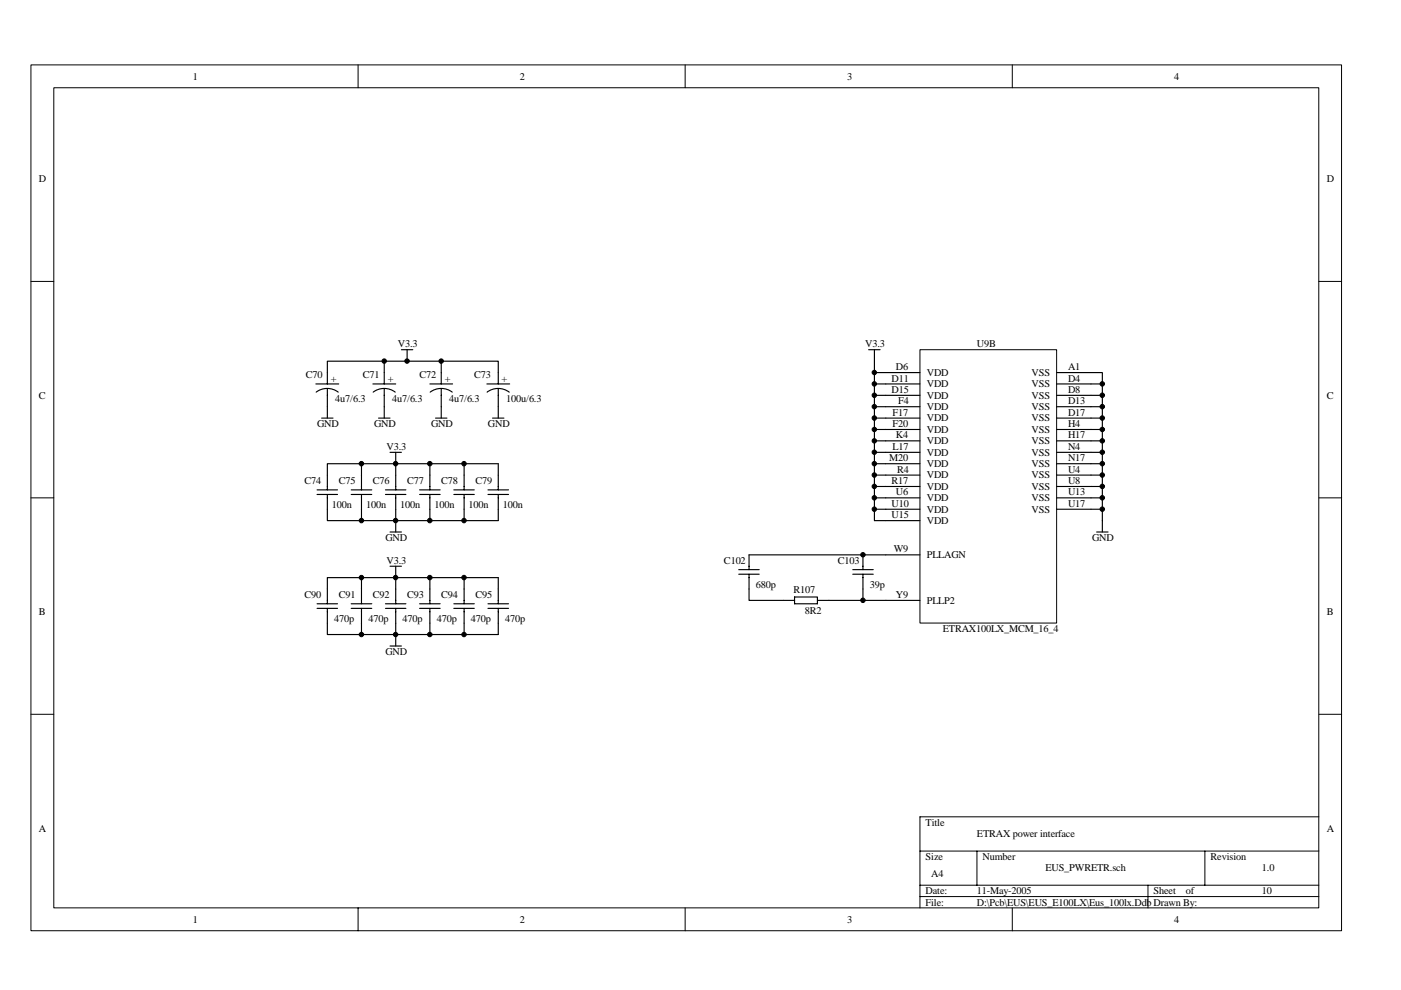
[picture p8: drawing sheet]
<svg xmlns="http://www.w3.org/2000/svg" width="297mm" height="210mm" viewBox="0 0 297 210" stroke-linecap="round" stroke-linejoin="round" font-family="sans-serif">
<g fill="none" stroke="#000" stroke-width=".21">
<path d="M6.6 13.8h277.8v183.5h-277.8zM11.4 18.6h268.2v173.9h-268.2zM75.9 13.8v4.8M145.3 13.8v4.8M214.6 13.8v4.8M6.6 59.7h4.8M279.6 59.7h4.9M6.6 105.6h4.8M279.6 105.6h4.9M6.6 151.4h4.8M279.6 151.4h4.9M279.6 173.2h-84.6v19.3"/>
<path d="M75.9 192.5v4.9M145.3 192.5v4.9M195 180.4h84.6M195 187.7h84.6M195 190.1h84.6M207.1 180.4v7.3M214.6 192.5v4.9M243.4 187.7v4.8M255.5 180.4v7.3"/>
</g>
<g fill="none" stroke="#000" stroke-width=".24">
<path d="M81.5 76.6v4.8M85.1 74.1h2.4M86.3 74.1v2.5M93.6 76.6h12v4.8M67 81.4h4.8M67 83.1a3.9 3.9 0 0 1 4.7 0M68.2 88.6h2.4M69.4 81.4v-4.8h24.2v4.8M69.4 82.4v6.2M76.6 98.3v5.6M79.1 81.4h4.8M79.1 83.1a3.9 3.9 0 0 1 4.7 0"/>
<path d="M80.3 88.6h2.4M81.5 82.4v6.2M82.7 95.9h2.4M83.9 95.9v8M91.1 81.4h4.9M91.1 98.3v5.6M91.2 83.1a3.9 3.9 0 0 1 4.7 0M92.3 88.6h2.5M93.6 82.4v6.2M98.4 98.3v5.6M103.2 81.4h4.9M103.3 83.1a3.9 3.9 0 0 1 4.7 0"/>
<path d="M104.4 88.6h2.4M105.6 82.4v6.2M67.2 104.8h4.4M67.2 103.9h4.4M69.4 103.9v-5.6h36.2v5.6M69.4 104.8v5.6h36.2v-5.6M74.5 104.8h4.3M74.5 103.9h4.3M76.6 104.8v5.6M81.7 104.8h4.4M81.7 103.9h4.4M82.7 112.8h2.4"/>
<path d="M83.9 104.8v8M89 104.8h4.3M89 103.9h4.3M91.1 104.8v5.6M96.2 104.8h4.4M96.2 103.9h4.4M98.4 104.8v5.6M103.5 104.8h4.3M103.5 103.9h4.3M158.8 117.6v3.2M183 117.6v3.2M67.2 129h4.4"/>
<path d="M67.2 128h4.4M69.4 128v-5.5h36.2v5.5M69.4 129v5.5h36.2v-5.5M74.5 129h4.3M74.5 128h4.3M76.6 122.5v5.5M76.6 129v5.5M81.7 129h4.4M81.7 128h4.4M82.7 137h2.4M82.7 120.1h2.4M83.9 120.1v7.9"/>
<path d="M83.9 129v8M89 129h4.3M89 128h4.3M91.1 122.5v5.5M91.1 129v5.5M96.2 129h4.4M96.2 128h4.4M98.4 122.5v5.5M98.4 129v5.5M103.5 129h4.3M103.5 128h4.3M156.6 121.8h4.4"/>
<path d="M156.6 120.8h4.4M158.8 121.8v3.1M180.8 121.8h4.3M180.8 120.8h4.3M183 121.8v3.1"/>
</g>
<path d="M195.1 74.2h28.9v57.9h-28.9z" fill="#fff"/>
<path d="M195 74.1h29v58h-29z" fill="none" stroke="#000" stroke-width=".21"/>
<g fill="none" stroke="#000" stroke-width=".24">
<path d="M184.2 74.1h2.4M185.4 79h9.6M185.4 74.1v36.3h9.6M224 79h9.7v33.8M185.4 81.4h9.6M185.4 83.8h9.6M185.4 86.2h9.6M185.4 88.6h9.6M185.4 91.1h9.6M185.4 93.5h9.6M185.4 95.9h9.6M185.4 98.3h9.6"/>
<path d="M224 81.4h9.7M224 83.8h9.7M224 86.2h9.7M224 88.6h9.7M224 91.1h9.7M224 93.5h9.7M224 95.9h9.7M224 98.3h9.7M158.8 117.6h36.2M185.4 100.7h9.6M185.4 103.1h9.6M185.4 105.6h9.6"/>
<path d="M185.4 108h9.6M224 100.7h9.7M224 103.1h9.7M224 105.6h9.7M224 108h9.7M232.5 112.8h2.4M158.8 124.9v2.4h9.7M168.5 126.6h4.8v1.4h-4.8zM173.3 127.3h21.7M183 124.9v2.4"/>
</g>
<g fill="#000" stroke="#000" stroke-width=".21">
<circle cx="81.5" cy="76.6" r=".47"/>
<circle cx="86.3" cy="76.6" r=".47"/>
<circle cx="93.5" cy="76.6" r=".47"/>
<circle cx="185.4" cy="79" r=".47"/>
<circle cx="76.6" cy="98.3" r=".48"/>
<circle cx="83.9" cy="98.3" r=".47"/>
<circle cx="91.1" cy="98.3" r=".48"/>
<circle cx="98.4" cy="98.3" r=".47"/>
<circle cx="185.4" cy="88.6" r=".47"/>
<circle cx="185.4" cy="86.2" r=".47"/>
<circle cx="185.4" cy="81.4" r=".47"/>
<circle cx="185.4" cy="83.8" r=".47"/>
<circle cx="185.4" cy="98.3" r=".47"/>
<circle cx="185.4" cy="91.1" r=".47"/>
<circle cx="185.4" cy="95.9" r=".47"/>
<circle cx="185.4" cy="93.5" r=".47"/>
<circle cx="233.7" cy="88.6" r=".48"/>
<circle cx="233.7" cy="86.2" r=".48"/>
<circle cx="233.7" cy="81.4" r=".48"/>
<circle cx="233.7" cy="83.8" r=".48"/>
<circle cx="233.7" cy="98.3" r=".48"/>
<circle cx="233.7" cy="91.1" r=".47"/>
<circle cx="233.7" cy="93.5" r=".47"/>
<circle cx="233.7" cy="95.9" r=".47"/>
<circle cx="76.6" cy="110.4" r=".48"/>
<circle cx="83.9" cy="110.4" r=".47"/>
<circle cx="91.1" cy="110.4" r=".48"/>
<circle cx="98.4" cy="110.4" r=".47"/>
<circle cx="183" cy="117.6" r=".47"/>
<circle cx="185.4" cy="103.1" r=".47"/>
<circle cx="185.4" cy="105.5" r=".47"/>
<circle cx="185.4" cy="108" r=".47"/>
<circle cx="185.4" cy="100.7" r=".47"/>
<circle cx="233.7" cy="105.5" r=".48"/>
<circle cx="233.7" cy="103.1" r=".48"/>
<circle cx="233.7" cy="108" r=".48"/>
<circle cx="233.7" cy="100.7" r=".48"/>
<circle cx="76.6" cy="122.5" r=".48"/>
<circle cx="76.6" cy="134.5" r=".47"/>
<circle cx="83.9" cy="122.5" r=".47"/>
<circle cx="83.9" cy="134.5" r=".47"/>
<circle cx="91.1" cy="122.5" r=".48"/>
<circle cx="91.1" cy="134.5" r=".47"/>
<circle cx="98.4" cy="122.5" r=".47"/>
<circle cx="98.4" cy="134.5" r=".47"/>
<circle cx="183" cy="127.3" r=".47"/>
</g>
<g font-size="2.2">
<text x="40.9" y="16.9">1</text>
<text x="110.2" y="16.9">2</text>
<text x="179.6" y="16.9">3</text>
<text x="248.9" y="16.9">4</text>
<text x="8.3" y="38.6">D</text>
<text x="281.3" y="38.6">D</text>
<text x="84.4" y="73.6">V3.3</text>
<text x="183.4" y="73.6">V3.3</text>
<text x="207.1" y="73.6">U9B</text>
<text x="64.8" y="80.2">C70</text>
<text x="70.1" y="80.9">+</text>
<text x="76.9" y="80.2">C71</text>
<text x="82.2" y="80.9">+</text>
<text x="89" y="80.2">C72</text>
<text x="94.3" y="80.9">+</text>
<text x="100.6" y="80.2">C73</text>
<text x="106.4" y="80.9">+</text>
<text x="189" y="80.9">D11</text>
<text x="189" y="83.3">D15</text>
<text x="190" y="78.5">D6</text>
<text x="196.5" y="79.7">VDD</text>
<text x="196.5" y="82.1">VDD</text>
<text x="218.7" y="79.7">VSS</text>
<text x="218.7" y="82.1">VSS</text>
<text x="226.5" y="78.5">A1</text>
<text x="226.5" y="80.9">D4</text>
<text x="226.5" y="83.3">D8</text>
<text x="8.3" y="84.5">C</text>
<text x="71.1" y="85.2">4u7/6.3</text>
<text x="83.2" y="85.2">4u7/6.3</text>
<text x="95.2" y="85.2">4u7/6.3</text>
<text x="107.3" y="85.2">100u/6.3</text>
<text x="189.2" y="88.1">F17</text>
<text x="190.5" y="85.7">F4</text>
<text x="196.5" y="84.5">VDD</text>
<text x="196.5" y="86.9">VDD</text>
<text x="196.5" y="89.3">VDD</text>
<text x="218.7" y="84.5">VSS</text>
<text x="218.7" y="86.9">VSS</text>
<text x="218.7" y="89.3">VSS</text>
<text x="226.5" y="85.7">D13</text>
<text x="226.5" y="88.1">D17</text>
<text x="281.3" y="84.5">C</text>
<text x="67.2" y="90.6">GND</text>
<text x="79.3" y="90.6">GND</text>
<text x="82" y="95.4">V3.3</text>
<text x="91.4" y="90.6">GND</text>
<text x="103.5" y="90.6">GND</text>
<text x="189.2" y="90.6">F20</text>
<text x="189.2" y="95.4">L17</text>
<text x="190" y="93">K4</text>
<text x="196.5" y="91.8">VDD</text>
<text x="196.5" y="94.2">VDD</text>
<text x="218.7" y="91.8">VSS</text>
<text x="218.7" y="94.2">VSS</text>
<text x="226.5" y="90.6">H4</text>
<text x="226.5" y="93">H17</text>
<text x="226.5" y="95.4">N4</text>
<text x="188.5" y="97.8">M20</text>
<text x="190.2" y="100.2">R4</text>
<text x="196.5" y="96.6">VDD</text>
<text x="196.5" y="101.4">VDD</text>
<text x="196.5" y="99">VDD</text>
<text x="218.7" y="96.6">VSS</text>
<text x="218.7" y="101.4">VSS</text>
<text x="218.7" y="99">VSS</text>
<text x="226.5" y="100.2">U4</text>
<text x="226.5" y="97.8">N17</text>
<text x="64.6" y="102.6">C74</text>
<text x="70.4" y="107.7">100n</text>
<text x="71.8" y="102.6">C75</text>
<text x="77.6" y="107.7">100n</text>
<text x="79.1" y="102.6">C76</text>
<text x="84.9" y="107.7">100n</text>
<text x="86.3" y="102.6">C77</text>
<text x="92.1" y="107.7">100n</text>
<text x="93.6" y="102.6">C78</text>
<text x="99.4" y="107.7">100n</text>
<text x="100.8" y="102.6">C79</text>
<text x="106.6" y="107.7">100n</text>
<text x="189" y="102.6">R17</text>
<text x="189" y="107.5">U10</text>
<text x="190" y="105.1">U6</text>
<text x="196.5" y="103.8">VDD</text>
<text x="196.5" y="106.3">VDD</text>
<text x="218.7" y="103.8">VSS</text>
<text x="218.7" y="106.3">VSS</text>
<text x="226.5" y="102.6">U8</text>
<text x="226.5" y="105.1">U13</text>
<text x="226.5" y="107.5">U17</text>
<text x="189" y="109.9">U15</text>
<text x="196.5" y="108.7">VDD</text>
<text x="196.5" y="111.1">VDD</text>
<text x="218.7" y="108.7">VSS</text>
<text x="81.7" y="114.7">GND</text>
<text x="82" y="119.5">V3.3</text>
<text x="153.5" y="119.5">C102</text>
<text x="177.6" y="119.5">C103</text>
<text x="189.5" y="117.1">W9</text>
<text x="196.5" y="118.3">PLLAGN</text>
<text x="231.5" y="114.7">GND</text>
<text x="160.2" y="124.6">680p</text>
<text x="168.2" y="125.8">R107</text>
<text x="184.4" y="124.6">39p</text>
<text x="8.3" y="130.4">B</text>
<text x="64.6" y="126.8">C90</text>
<text x="70.8" y="131.9">470p</text>
<text x="71.8" y="126.8">C91</text>
<text x="78.1" y="131.9">470p</text>
<text x="79.1" y="126.8">C92</text>
<text x="85.3" y="131.9">470p</text>
<text x="86.3" y="126.8">C93</text>
<text x="92.6" y="131.9">470p</text>
<text x="93.6" y="126.8">C94</text>
<text x="99.8" y="131.9">470p</text>
<text x="100.8" y="126.8">C95</text>
<text x="107.1" y="131.9">470p</text>
<text x="170.6" y="130.2">8R2</text>
<text x="190" y="126.8">Y9</text>
<text x="196.5" y="128">PLLP2</text>
<text x="281.3" y="130.4">B</text>
<text x="199.9" y="134">ETRAX100LX_MCM_16_4</text>
<text x="81.7" y="138.9">GND</text>
<text x="8.3" y="176.3">A</text>
<text x="196.3" y="175.1">Title</text>
<text x="207.1" y="177.5">ETRAX power interface</text>
<text x="281.3" y="176.3">A</text>
<text x="196.3" y="182.4">Size</text>
<text x="197.5" y="186">A4</text>
<text x="208.3" y="182.4">Number</text>
<text x="221.6" y="184.8">EUS_PWRETR.sch</text>
<text x="256.7" y="182.4">Revision</text>
<text x="267.6" y="184.8">1.0</text>
<text x="196.3" y="189.6">Date:</text>
<text x="207.1" y="189.6">11-May-2005</text>
<text x="244.6" y="189.6">Sheet</text>
<text x="251.4" y="189.6">of</text>
<text x="267.5" y="189.6">10</text>
<text x="40.9" y="195.6">1</text>
<text x="110.2" y="195.6">2</text>
<text x="179.6" y="195.6">3</text>
<text x="196.3" y="192">File:</text>
<text x="207.1" y="192">D:\Pcb\EUS\EUS_E100LX\Eus_100lx.Ddb Drawn By:</text>
<text x="248.9" y="195.6">4</text>
</g>
</svg>
